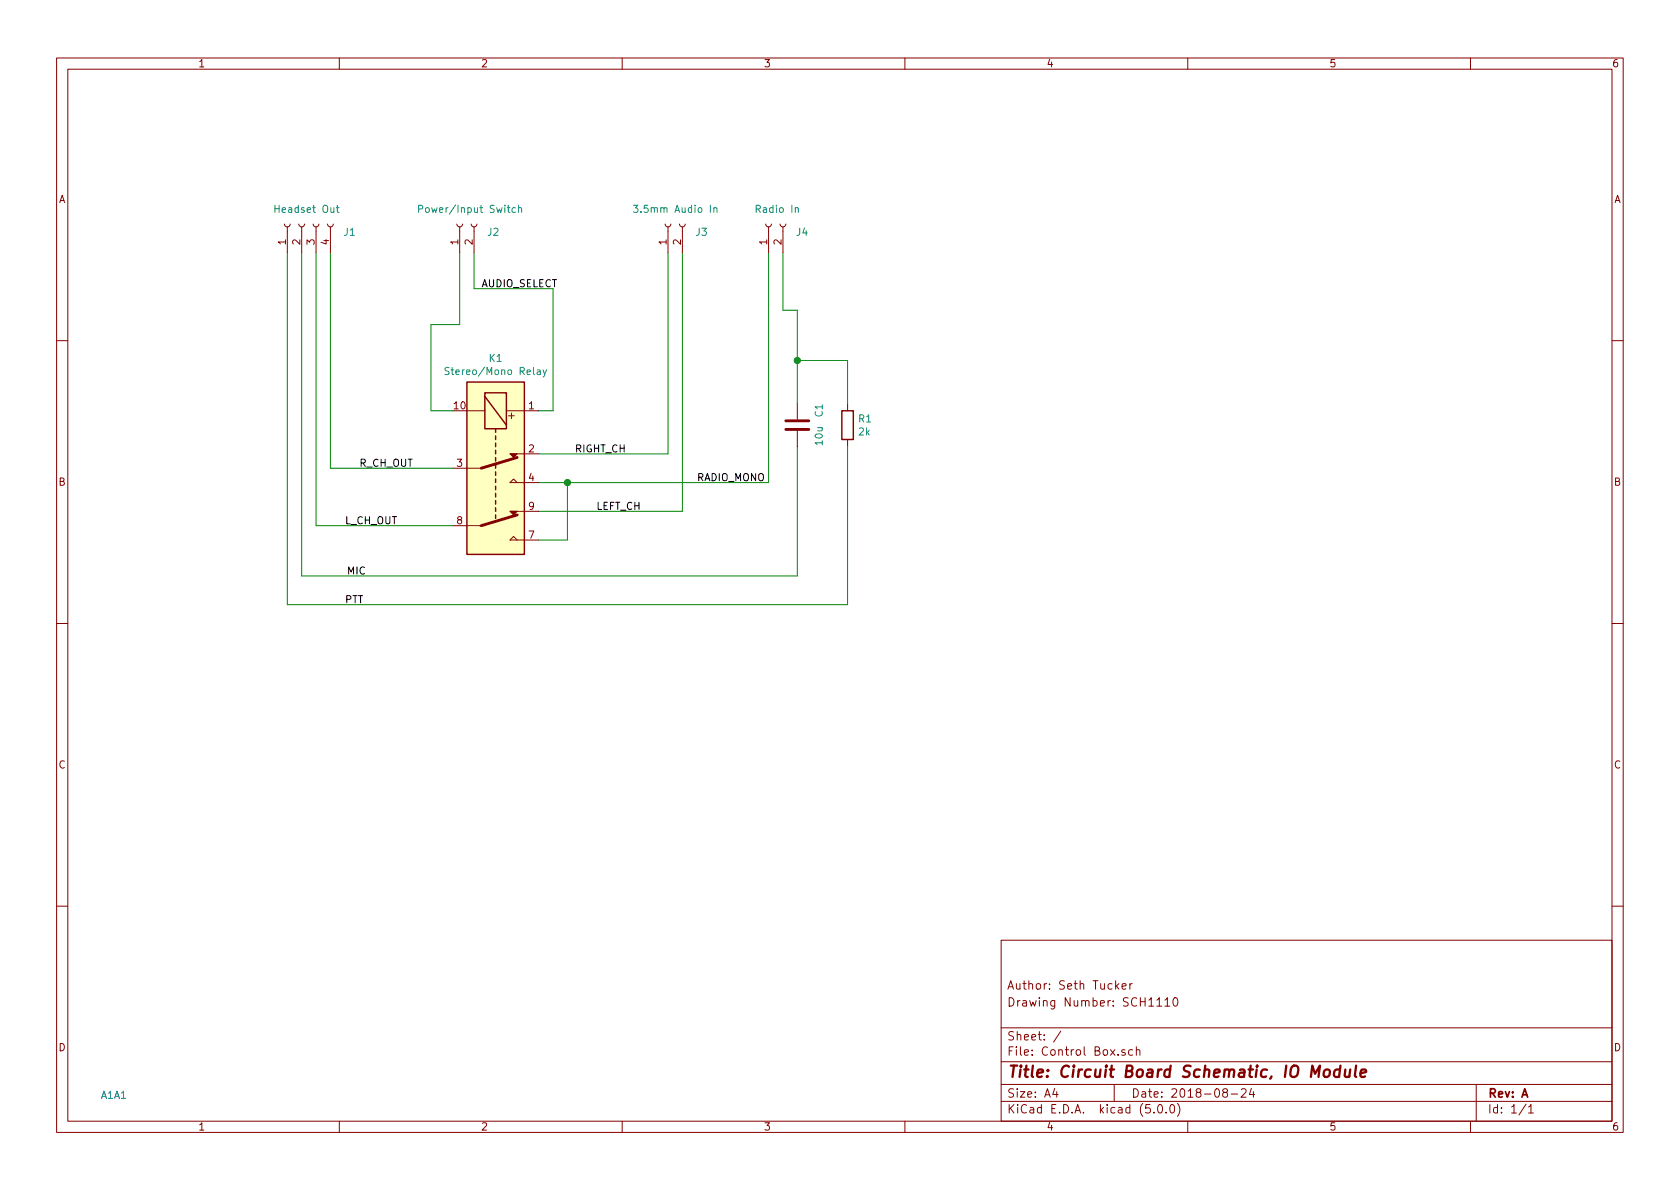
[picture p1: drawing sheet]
EESchema Schematic File Version 4
LIBS:Control Box-cache
EELAYER 26 0
EELAYER END
$Descr A4 11693 8268
encoding utf-8
Sheet 1 1
Title "Circuit Board Schematic, IO Module"
Date "2018-08-24"
Rev "A"
Comp ""
Comment1 "Drawing Number: SCH1110"
Comment2 "Author: Seth Tucker"
Comment3 ""
Comment4 ""
$EndDescr
Text Label 2550 4000 2    50   ~ 0
MIC
$Comp
L Device:C C1
U 1 1
P 5550 2950
F 0 "C1" V 5700 3000 50  0000 L CNN
F 1 "10u" V 5700 2800 50  0000 L CNN
F 2 "" H 5588 2800 50  0001 C CNN
F 3 "~" H 5550 2950 50  0001 C CNN
	1    5550 2950
	1    0    0    -1  
$EndComp
$Comp
L Device:R R1
U 1 1
P 5900 2950
F 0 "R1" H 5970 2996 50  0000 L CNN
F 1 "2k" H 5970 2905 50  0000 L CNN
F 2 "" V 5830 2950 50  0001 C CNN
F 3 "~" H 5900 2950 50  0001 C CNN
	1    5900 2950
	1    0    0    -1  
$EndComp
Wire Wire Line
	2100 1750 2100 4000
Wire Wire Line
	2000 1750 2000 4200
Wire Wire Line
	3200 1750 3200 2250
$Comp
L Relay:AZ850P1-x K1
U 1 1
P 3450 3250
F 0 "K1" V 2683 3250 50  0000 C CNN
F 1 "Stereo/Mono Relay" V 2774 3250 50  0000 C CNN
F 2 "Relay_THT:Relay_DPDT_FRT5" H 4000 3300 50  0001 C CNN
F 3 "http://www.azettler.com/pdfs/az850.pdf" H 3250 3250 50  0001 C CNN
	1    3450 3250
	0    1    1    0   
$EndComp
Wire Wire Line
	3300 2000 3850 2000
Wire Wire Line
	3850 2000 3850 2850
Wire Wire Line
	3850 2850 3750 2850
Wire Wire Line
	3150 2850 3000 2850
Wire Wire Line
	3000 2850 3000 2250
Wire Wire Line
	4650 1750 4650 3150
Wire Wire Line
	4650 3150 3750 3150
Wire Wire Line
	4750 1750 4750 3550
Wire Wire Line
	4750 3550 3750 3550
Wire Wire Line
	5350 3350 3950 3350
Wire Wire Line
	5350 1750 5350 3350
Wire Wire Line
	3950 3350 3950 3750
Wire Wire Line
	3950 3750 3750 3750
Connection ~ 3950 3350
Wire Wire Line
	3950 3350 3750 3350
Wire Wire Line
	3150 3250 2300 3250
Wire Wire Line
	2300 1750 2300 3250
Wire Wire Line
	3150 3650 2200 3650
Wire Wire Line
	2200 1750 2200 3650
Wire Wire Line
	5550 2800 5550 2500
Wire Wire Line
	5450 1750 5450 2150
Wire Wire Line
	5450 2150 5550 2150
Wire Wire Line
	5550 2150 5550 2500
Connection ~ 5550 2500
Wire Wire Line
	5900 2500 5900 2800
Wire Wire Line
	5550 2500 5900 2500
Wire Wire Line
	5550 3100 5550 4000
Wire Wire Line
	2100 4000 5550 4000
Wire Wire Line
	2000 4200 5900 4200
Wire Wire Line
	5900 4200 5900 3100
Text Label 2400 4200 0    50   ~ 0
PTT
Text Label 4850 3350 0    50   ~ 0
RADIO_MONO
Text Label 4000 3150 0    50   ~ 0
RIGHT_CH
Text Label 4150 3550 0    50   ~ 0
LEFT_CH
Wire Wire Line
	3300 1750 3300 2000
Text Label 3350 2000 0    50   ~ 0
AUDIO_SELECT
Text Label 2500 3250 0    50   ~ 0
R_CH_OUT
Text Label 2400 3650 0    50   ~ 0
L_CH_OUT
$Comp
L Connector:Conn_01x02_Female J2
U 1 1
P 3200 1550
F 0 "J2" V 3140 1362 50  0000 R CNN
F 1 "Power/Input Switch" V 3300 1850 50  0000 R CNN
F 2 "" H 3200 1550 50  0001 C CNN
F 3 "~" H 3200 1550 50  0001 C CNN
	1    3200 1550
	0    -1   -1   0   
$EndComp
Wire Wire Line
	3000 2250 3200 2250
$Comp
L Connector:Conn_01x02_Female J3
U 1 1
P 4650 1550
F 0 "J3" V 4590 1362 50  0000 R CNN
F 1 "3.5mm Audio In" V 4750 1800 50  0000 R CNN
F 2 "" H 4650 1550 50  0001 C CNN
F 3 "~" H 4650 1550 50  0001 C CNN
	1    4650 1550
	0    -1   -1   0   
$EndComp
$Comp
L Connector:Conn_01x02_Female J4
U 1 1
P 5350 1550
F 0 "J4" V 5290 1362 50  0000 R CNN
F 1 "Radio In" V 5450 1650 50  0000 R CNN
F 2 "" H 5350 1550 50  0001 C CNN
F 3 "~" H 5350 1550 50  0001 C CNN
	1    5350 1550
	0    -1   -1   0   
$EndComp
$Comp
L Connector:Conn_01x04_Female J1
U 1 1
P 2100 1550
F 0 "J1" V 2040 1262 50  0000 R CNN
F 1 "Headset Out" V 2200 1750 50  0000 R CNN
F 2 "" H 2100 1550 50  0001 C CNN
F 3 "~" H 2100 1550 50  0001 C CNN
	1    2100 1550
	0    -1   -1   0   
$EndComp
Text Notes 700  7650 0    50   ~ 0
A1A1
$EndSCHEMATC
